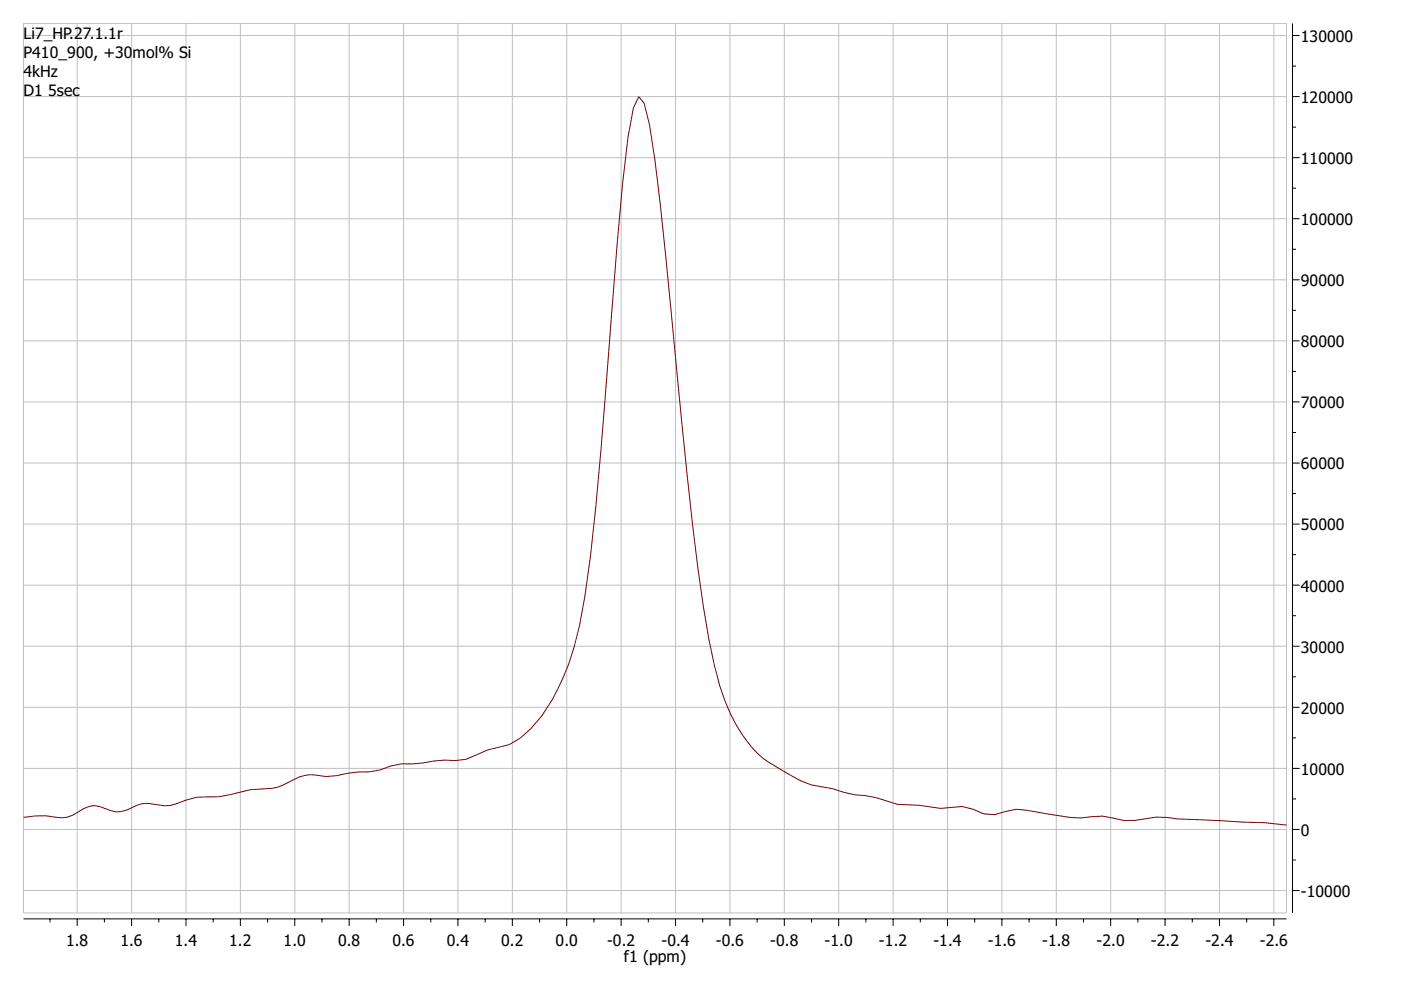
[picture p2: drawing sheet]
<svg xmlns="http://www.w3.org/2000/svg" width="297mm" height="210mm" viewBox="0 0 297 210" stroke-linecap="round" stroke-linejoin="round" font-family="sans-serif">
<g fill="none" stroke="#000" stroke-width=".21">
<path d="M274 5v188.6M274 14h.8M274 7.5h1.5M274 39.9h.8M274 27h.8M274 33.4h1.5M274 20.5h1.5M274 52.9h.8M274 59.3h1.5M274 46.4h1.5M274 78.7h.8M274 65.8h.8"/>
<path d="M274 72.3h1.5M274 91.7h.8M274 98.2h1.5M274 85.2h1.5M274 117.6h.8M274 104.6h.8M274 111.1h1.5M274 130.5h.8M274 137h1.5M274 124.1h1.5M274 156.4h.8M274 143.5h.8"/>
<path d="M274 150h1.5M274 169.4h.8M274 175.9h1.5M274 162.9h1.5M5 194.8h267.8M10.6 194.8v.8M16.4 194.8v1.5M22.1 194.8v.8M27.9 194.8v1.5M33.7 194.8v.8M39.4 194.8v1.5M45.2 194.8v.8"/>
<path d="M51 194.8v1.5M56.7 194.8v.8M62.5 194.8v1.5M68.3 194.8v.8M74 194.8v1.5M79.8 194.8v.8M85.6 194.8v1.5M91.3 194.8v.8M97.1 194.8v1.5M102.9 194.8v.8M108.6 194.8v1.5M114.4 194.8v.8"/>
<path d="M120.2 194.8v1.5M125.9 194.8v.8M131.7 194.8v1.5M137.5 194.8v.8M143.2 194.8v1.5M149 194.8v.8M154.8 194.8v1.5M160.5 194.8v.8M166.3 194.8v1.5M172.1 194.8v.8M177.8 194.8v1.5M183.6 194.8v.8"/>
<path d="M189.4 194.8v1.5M195.1 194.8v.8M200.9 194.8v1.5M206.7 194.8v.8M212.4 194.8v1.5M218.2 194.8v.8M224 194.8v1.5M229.7 194.8v.8M235.5 194.8v1.5M241.3 194.8v.8M247 194.8v1.5M252.8 194.8v.8"/>
<path d="M258.5 194.8v1.5M264.3 194.8v.8M270.1 194.8v1.5M274 182.3h.8M274 188.8h1.5"/>
</g>
<g fill="none" stroke="#c0c0c0" stroke-width=".21">
<path d="M5 7.5h267.8M5 5h267.8v188.6h-267.8zM16.4 5v188.6M27.9 5v188.6M39.4 5v188.6M51 5v188.6M62.5 5v188.6M74 5v188.6M85.6 5v188.6M97.1 5v188.6M108.6 5v188.6M120.2 5v188.6"/>
<path d="M131.7 5v188.6M143.2 5v188.6M154.8 5v188.6M166.3 5v188.6M177.8 5v188.6M189.4 5v188.6M200.9 5v188.6M212.4 5v188.6M224 5v188.6M235.5 5v188.6M247 5v188.6M258.5 5v188.6"/>
<path d="M270.1 5v188.6M5 33.4h267.8M5 20.5h267.8M5 59.3h267.8M5 46.4h267.8M5 72.3h267.8M5 98.2h267.8M5 85.2h267.8M5 111.1h267.8M5 137h267.8M5 124.1h267.8M5 150h267.8"/>
<path d="M5 175.9h267.8M5 162.9h267.8M5 188.8h267.8"/>
</g>
<path d="M5 173.3a23.3 23.3 0 0 1 8.1 .1 8.4 8.4 0 0 0 4.6-1.9 4.4 4.4 0 0 1 4.6-.1 5.3 5.3 0 0 0 5.7-.2 5.8 5.8 0 0 1 4.6-.7 8 8 0 0 0 5.7-.4 13.1 13.1 0 0 1 6.8-1.2l2.3-.2a42.2 42.2 0 0 1 10.3-1.6 13.7 13.7 0 0 0 4.6-1.8 7.6 7.6 0 0 1 5.7-.8 14.3 14.3 0 0 0 5.7-.6l2.3-.2a15.1 15.1 0 0 0 6.9-1.3 11 11 0 0 1 4.5-.4l6.9-.8a12.6 12.6 0 0 0 8-1.7l1.1-.5 2.3-.6a8.5 8.5 0 0 0 4.6-1.9 30.3 30.3 0 0 0 8-10.5 52.2 52.2 0 0 0 4.6-13.3 322.8 322.8 0 0 0 4.5-37.5l1.2-14.3a1095.9 1095.9 0 0 1 4.5-51.8l1.2-6.2 1.1-2.4 1.2 1.4 1.1 4.6a597.7 597.7 0 0 1 4.6 39.5l1.1 12a1063.8 1063.8 0 0 0 5.7 50.7 100.2 100.2 0 0 0 4.6 20 27 27 0 0 0 9.2 12.8l3.4 2.1a21 21 0 0 0 10.3 3.6l2.3 .8a16.6 16.6 0 0 0 4.5 .7l2.3 .4 2.3 .7a9 9 0 0 0 4.6 .8l2.3 .1 2.3 .4a9.9 9.9 0 0 0 4.5 .1 6.9 6.9 0 0 1 4.6 .4 7.6 7.6 0 0 0 6.9 .5 7.8 7.8 0 0 1 4.5-.3l5.7 1a24.7 24.7 0 0 0 9.2 .3 19.7 19.7 0 0 1 5.7 .9 35.7 35.7 0 0 0 6.9-.8l2.2 .1 2.3 .3 13.7 .7a58.6 58.6 0 0 1 9.4 .6" fill="none" stroke="#800000" stroke-width=".21"/>
<g font-size="4">
<text x="5" y="8.3">Li7_HP.2</text>
<text x="17.6" y="8.3">7.1.1r</text>
<text x="275.8" y="8.9">130000</text>
<text x="5" y="12.4">P410_900, +30</text>
<text x="5" y="16.4">4kHz</text>
<text x="28.1" y="12.4">mol% S</text>
<text x="39.8" y="12.4">i</text>
<text x="5" y="20.5">D1</text>
<text x="10.2" y="20.5">5sec</text>
<text x="275.8" y="21.8">120000</text>
<text x="275.8" y="34.8">110000</text>
<text x="275.8" y="47.7">100000</text>
<text x="275.8" y="60.7">90000</text>
<text x="275.8" y="73.6">80000</text>
<text x="275.8" y="86.6">70000</text>
<text x="275.8" y="99.5">60000</text>
<text x="275.8" y="112.5">50000</text>
<text x="275.8" y="125.4">40000</text>
<text x="275.8" y="138.4">30000</text>
<text x="275.8" y="151.3">20000</text>
<text x="275.8" y="164.3">10000</text>
<text x="275.8" y="177.2">0</text>
<text x="275.8" y="190.2">-10000</text>
<text x="14" y="200.6">1.8</text>
<text x="25.5" y="200.6">1.6</text>
<text x="37.1" y="200.6">1.4</text>
<text x="48.6" y="200.6">1.2</text>
<text x="60.1" y="200.6">1.0</text>
<text x="71.7" y="200.6">0.8</text>
<text x="83.2" y="200.6">0.6</text>
<text x="94.7" y="200.6">0.4</text>
<text x="106.3" y="200.6">0.2</text>
<text x="117.8" y="200.6">0.0</text>
<text x="128.7" y="200.6">-0.2</text>
<text x="132.3" y="204">f1 (ppm)</text>
<text x="140.2" y="200.6">-0.4</text>
<text x="151.8" y="200.6">-0.6</text>
<text x="163.3" y="200.6">-0.8</text>
<text x="174.8" y="200.6">-1.0</text>
<text x="186.4" y="200.6">-1.2</text>
<text x="197.9" y="200.6">-1.4</text>
<text x="209.4" y="200.6">-1.6</text>
<text x="221" y="200.6">-1.8</text>
<text x="232.5" y="200.6">-2.0</text>
<text x="244" y="200.6">-2.2</text>
<text x="255.6" y="200.6">-2.4</text>
<text x="267.1" y="200.6">-2.6</text>
</g>
</svg>
